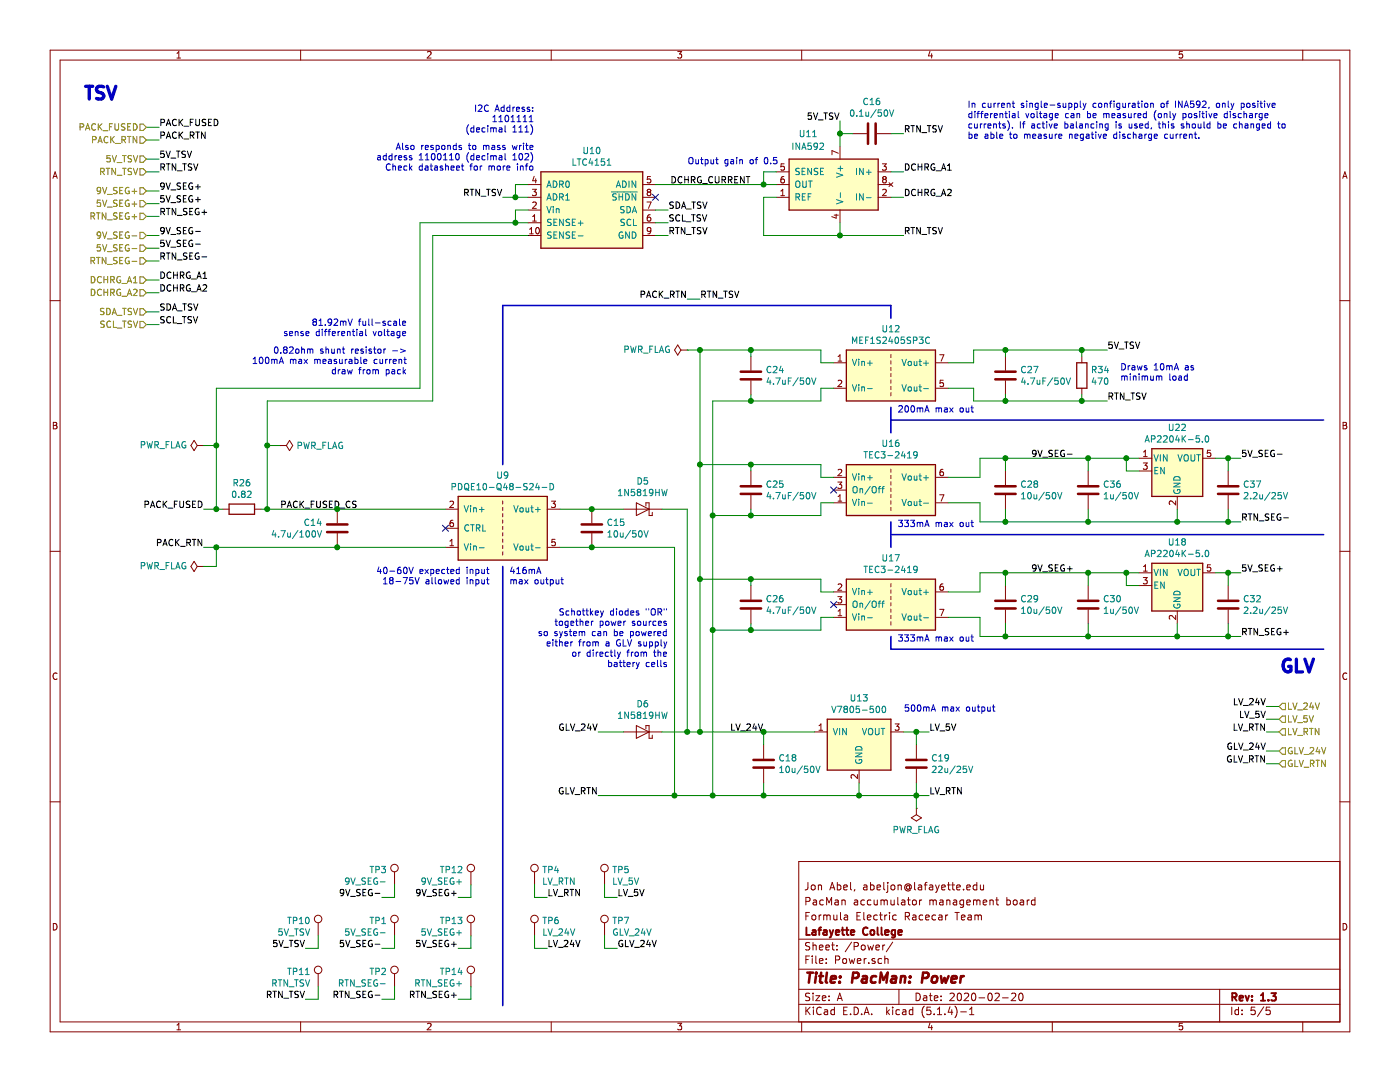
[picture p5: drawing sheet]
EESchema Schematic File Version 4
LIBS:PacMan-cache
EELAYER 30 0
EELAYER END
$Descr A 11000 8500
encoding utf-8
Sheet 5 5
Title "PacMan: Power"
Date "2020-02-20"
Rev "1.3"
Comp "Lafayette College"
Comment1 "Formula Electric Racecar Team"
Comment2 "PacMan accumulator management board"
Comment3 "Jon Abel, abeljon@lafayette.edu"
Comment4 ""
$EndDescr
$Comp
L Device:D_Schottky D?
U 1 1
P 5050 4000
AR Path="/5DD6FD0C" Ref="D?"  Part="1" 
AR Path="/5DD31136/5DD6FD0C" Ref="D5"  Part="1" 
F 0 "D5" H 5050 3784 50  0000 C CNN
F 1 "1N5819HW" H 5050 3875 50  0000 C CNN
F 2 "Diode_SMD:D_SOD-123" H 5050 4000 50  0001 C CNN
F 3 "https://www.diodes.com/assets/Datasheets/ds30217.pdf" H 5050 4000 50  0001 C CNN
F 4 "Diodes Incorporated" H 5050 4000 50  0001 C CNN "Manufacturer"
F 5 "1N5819HW-7-F" H 5050 4000 50  0001 C CNN "Manufacturer Part"
F 6 "Digikey" H 5050 4000 50  0001 C CNN "Vendor"
F 7 "1N5819HW-FDICT-ND" H 5050 4000 50  0001 C CNN "Vendor Part"
	1    5050 4000
	-1   0    0    1   
$EndComp
Text Label 4700 5750 2    50   ~ 0
GLV_24V
Wire Wire Line
	5200 4000 5400 4000
Text Label 4700 6250 2    50   ~ 0
GLV_RTN
Text Label 1600 4000 2    50   ~ 0
PACK_FUSED
Text HLabel 1150 1000 0    50   Input ~ 0
PACK_FUSED
Text HLabel 10050 5750 2    50   Input ~ 0
LV_RTN
Text HLabel 10050 5900 2    50   Input ~ 0
GLV_24V
Text HLabel 10050 6000 2    50   Input ~ 0
GLV_RTN
Text Label 9950 5750 2    50   ~ 0
LV_RTN
Text Label 9950 5900 2    50   ~ 0
GLV_24V
Text Label 9950 6000 2    50   ~ 0
GLV_RTN
Wire Wire Line
	9950 6000 10050 6000
Wire Wire Line
	10050 5900 9950 5900
Wire Wire Line
	9950 5750 10050 5750
Text Label 1250 1000 0    50   ~ 0
PACK_FUSED
Wire Wire Line
	1150 1000 1250 1000
$Comp
L Device:D_Schottky D?
U 1 1
P 5050 5750
AR Path="/5DC5E727" Ref="D?"  Part="1" 
AR Path="/5DD31136/5DC5E727" Ref="D6"  Part="1" 
F 0 "D6" H 5050 5534 50  0000 C CNN
F 1 "1N5819HW" H 5050 5625 50  0000 C CNN
F 2 "Diode_SMD:D_SOD-123" H 5050 5750 50  0001 C CNN
F 3 "https://www.diodes.com/assets/Datasheets/ds30217.pdf" H 5050 5750 50  0001 C CNN
F 4 "Diodes Incorporated" H 5050 5750 50  0001 C CNN "Manufacturer"
F 5 "1N5819HW-7-F" H 5050 5750 50  0001 C CNN "Manufacturer Part"
F 6 "Digikey" H 5050 5750 50  0001 C CNN "Vendor"
F 7 "1N5819HW-FDICT-ND" H 5050 5750 50  0001 C CNN "Vendor Part"
	1    5050 5750
	-1   0    0    1   
$EndComp
Wire Wire Line
	5200 5750 5400 5750
Wire Wire Line
	5300 4300 5300 6250
Wire Wire Line
	5400 4000 5400 5750
Connection ~ 5400 5750
Wire Wire Line
	5300 6250 5600 6250
Connection ~ 5300 6250
Connection ~ 5600 6250
Connection ~ 5500 5750
Wire Wire Line
	5400 5750 5500 5750
Text Label 2200 4000 0    50   ~ 0
PACK_FUSED_CS
Wire Notes Line width 12 style solid
	3950 3650 3950 2400
Wire Notes Line width 12 style solid
	3950 2400 7000 2400
Wire Notes Line width 12 style solid
	7000 2400 7000 2500
Wire Notes Line width 12 style solid
	3950 4450 3950 7900
$Comp
L Device:R R26
U 1 1
P 1900 4000
F 0 "R26" V 1693 4000 50  0000 C CNN
F 1 "0.82" V 1784 4000 50  0000 C CNN
F 2 "Resistor_SMD:R_0805_2012Metric_Pad1.15x1.40mm_HandSolder" V 1830 4000 50  0001 C CNN
F 3 "https://industrial.panasonic.com/cdbs/www-data/pdf/RDN0000/AOA0000C313.pdf" H 1900 4000 50  0001 C CNN
F 4 "Panasonic Electronic Components" H 1900 4000 50  0001 C CNN "Manufacturer"
F 5 "ERJ-6DQFR82V" H 1900 4000 50  0001 C CNN "Manufacturer Part"
F 6 "Digikey" H 1900 4000 50  0001 C CNN "Vendor"
F 7 "P19306CT-ND" H 1900 4000 50  0001 C CNN "Vendor Part"
	1    1900 4000
	0    1    1    0   
$EndComp
Text HLabel 10050 5650 2    50   Input ~ 0
LV_5V
Text Label 9950 5650 2    50   ~ 0
LV_5V
Wire Wire Line
	10050 5650 9950 5650
$Comp
L Lafayette_Electric_Car_Internals:V7805-500 U13
U 1 1
P 6500 5650
F 0 "U13" H 6750 5817 50  0000 C CNN
F 1 "V7805-500" H 6750 5726 50  0000 C CNN
F 2 "Lafayette_Electric_Car_Footprints:VX7805-500" H 6000 5750 50  0001 C CNN
F 3 "https://www.cui.com/product/resource/v78-500.pdf" H 6000 5750 50  0001 C CNN
F 4 "CUI Inc." H 6500 5650 50  0001 C CNN "Manufacturer"
F 5 "V7805-500" H 6500 5650 50  0001 C CNN "Manufacturer Part"
F 6 "Digikey" H 6500 5650 50  0001 C CNN "Vendor"
F 7 "102-1709-ND" H 6500 5650 50  0001 C CNN "Vendor Part"
	1    6500 5650
	1    0    0    -1  
$EndComp
Text Label 6000 5750 2    50   ~ 0
LV_24V
$Comp
L Device:C C19
U 1 1
P 7200 6000
F 0 "C19" H 7315 6046 50  0000 L CNN
F 1 "22u/25V" H 7315 5955 50  0000 L CNN
F 2 "Capacitor_SMD:C_1210_3225Metric_Pad1.42x2.65mm_HandSolder" H 7238 5850 50  0001 C CNN
F 3 "http://www.samsungsem.com/kr/support/product-search/mlcc/__icsFiles/afieldfile/2019/06/18/CL32B226KAJNFNE-19.pdf" H 7200 6000 50  0001 C CNN
F 4 "Samsung Electro-Mechanics" H 7200 6000 50  0001 C CNN "Manufacturer"
F 5 "CL32B226KAJNFNE" H 7200 6000 50  0001 C CNN "Manufacturer Part"
F 6 "Digikey" H 7200 6000 50  0001 C CNN "Vendor"
F 7 "1276-3391-1-ND" H 7200 6000 50  0001 C CNN "Vendor Part"
	1    7200 6000
	1    0    0    -1  
$EndComp
Wire Wire Line
	7100 5750 7200 5750
Wire Wire Line
	7200 5750 7200 5850
Text Label 7300 5750 0    50   ~ 0
LV_5V
Wire Wire Line
	7300 5750 7200 5750
Connection ~ 7200 5750
Text Notes 7100 5600 0    50   ~ 0
500mA max output
Text Label 7300 6250 0    50   ~ 0
LV_RTN
Wire Wire Line
	6750 6250 6750 6150
Wire Wire Line
	6750 6250 7200 6250
Wire Wire Line
	7200 6250 7200 6150
Connection ~ 6750 6250
Text Notes 650  800  0    100  ~ 20
TSV
Wire Wire Line
	7300 6250 7200 6250
Connection ~ 7200 6250
$Comp
L Device:C C15
U 1 1
P 4650 4150
F 0 "C15" H 4765 4196 50  0000 L CNN
F 1 "10u/50V" H 4765 4105 50  0000 L CNN
F 2 "Capacitor_SMD:C_1210_3225Metric_Pad1.42x2.65mm_HandSolder" H 4688 4000 50  0001 C CNN
F 3 "http://www.samsungsem.com/kr/support/product-search/mlcc/__icsFiles/afieldfile/2019/06/18/CL32B106KBJNNWE-19.pdf" H 4650 4150 50  0001 C CNN
F 4 "Samsung Electro-Mechanics" H 4650 4150 50  0001 C CNN "Manufacturer"
F 5 "CL32B106KBJNNWE" H 4650 4150 50  0001 C CNN "Manufacturer Part"
F 6 "Digikey" H 4650 4150 50  0001 C CNN "Vendor"
F 7 "1276-3388-1-ND" H 4650 4150 50  0001 C CNN "Vendor Part"
	1    4650 4150
	1    0    0    -1  
$EndComp
$Comp
L Device:C C14
U 1 1
P 2650 4150
F 0 "C14" H 2765 4196 50  0000 L CNN
F 1 "4.7u/100V" H 2765 4105 50  0000 L CNN
F 2 "Capacitor_SMD:C_1210_3225Metric_Pad1.42x2.65mm_HandSolder" H 2688 4000 50  0001 C CNN
F 3 "http://www.samsungsem.com/kr/support/library/product-catalog/__icsFiles/afieldfile/2018/11/28/MLCC.pdf" H 2650 4150 50  0001 C CNN
F 4 "Samsung Electro-Mechanics" H 2650 4150 50  0001 C CNN "Manufacturer"
F 5 "CL32B475KCVZW6E" H 2650 4150 50  0001 C CNN "Manufacturer Part"
F 6 "Digikey" H 2650 4150 50  0001 C CNN "Vendor"
F 7 "1276-7060-1-ND" H 2650 4150 50  0001 C CNN "Vendor Part"
	1    2650 4150
	-1   0    0    -1  
$EndComp
Text Notes 10050 5300 0    100  ~ 20
GLV
Wire Notes Line width 12 style solid
	7000 5100 10400 5100
Wire Notes Line width 12 style solid
	7000 5000 7000 5100
$Comp
L Lafayette_Electric_Car_Internals:PDQE10-Q48-S24-D U9
U 1 1
P 3600 3900
F 0 "U9" H 3950 4067 50  0000 C CNN
F 1 "PDQE10-Q48-S24-D" H 3950 3976 50  0000 C CNN
F 2 "Lafayette_Electric_Car_Footprints:PDQE10-DIP6" H 3100 3900 50  0001 C CNN
F 3 "https://www.cui.com/product/resource/pdqe10-d.pdf" H 3100 3900 50  0001 C CNN
F 4 "CUI Inc." H 3600 3900 50  0001 C CNN "Manufacturer"
F 5 "PDQE10-Q48-S24-D" H 3600 3900 50  0001 C CNN "Manufacturer Part"
F 6 "Digikey" H 3600 3900 50  0001 C CNN "Vendor"
F 7 "102-4874-ND" H 3600 3900 50  0001 C CNN "Vendor Part"
	1    3600 3900
	1    0    0    -1  
$EndComp
$Comp
L Connector:TestPoint TP4
U 1 1
P 4200 6950
F 0 "TP4" H 4258 7068 50  0000 L CNN
F 1 "LV_RTN" H 4258 6977 50  0000 L CNN
F 2 "Resistor_SMD:R_0805_2012Metric_Pad1.15x1.40mm_HandSolder" H 4400 6950 50  0001 C CNN
F 3 "https://www.te.com/commerce/DocumentDelivery/DDEController?Action=srchrtrv&DocNm=1773266&DocType=DS&DocLang=English" H 4400 6950 50  0001 C CNN
F 4 "TE Connectivity" H 4200 6950 50  0001 C CNN "Manufacturer"
F 5 "RCT-0C" H 4200 6950 50  0001 C CNN "Manufacturer Part"
F 6 "Digikey" H 4200 6950 50  0001 C CNN "Vendor"
F 7 "A106144CT-ND" H 4200 6950 50  0001 C CNN "Vendor Part"
	1    4200 6950
	1    0    0    -1  
$EndComp
$Comp
L Connector:TestPoint TP5
U 1 1
P 4750 6950
F 0 "TP5" H 4808 7068 50  0000 L CNN
F 1 "LV_5V" H 4808 6977 50  0000 L CNN
F 2 "TestPoint:TestPoint_Pad_D1.5mm" H 4950 6950 50  0001 C CNN
F 3 "~" H 4950 6950 50  0001 C CNN
	1    4750 6950
	1    0    0    -1  
$EndComp
Text Label 4300 7050 0    50   ~ 0
LV_RTN
Text Label 4850 7050 0    50   ~ 0
LV_5V
Wire Wire Line
	4850 7050 4750 7050
Wire Wire Line
	4750 7050 4750 6950
Wire Wire Line
	4300 7050 4200 7050
Wire Wire Line
	4200 7050 4200 6950
$Comp
L Connector:TestPoint TP6
U 1 1
P 4200 7350
F 0 "TP6" H 4258 7468 50  0000 L CNN
F 1 "LV_24V" H 4258 7377 50  0000 L CNN
F 2 "TestPoint:TestPoint_Pad_D1.5mm" H 4400 7350 50  0001 C CNN
F 3 "~" H 4400 7350 50  0001 C CNN
	1    4200 7350
	1    0    0    -1  
$EndComp
Text Label 4300 7450 0    50   ~ 0
LV_24V
Wire Wire Line
	4300 7450 4200 7450
Wire Wire Line
	4200 7450 4200 7350
$Comp
L Connector:TestPoint TP7
U 1 1
P 4750 7350
F 0 "TP7" H 4808 7468 50  0000 L CNN
F 1 "GLV_24V" H 4808 7377 50  0000 L CNN
F 2 "TestPoint:TestPoint_Pad_D1.5mm" H 4950 7350 50  0001 C CNN
F 3 "~" H 4950 7350 50  0001 C CNN
	1    4750 7350
	1    0    0    -1  
$EndComp
Text Label 4850 7450 0    50   ~ 0
GLV_24V
Wire Wire Line
	4850 7450 4750 7450
Wire Wire Line
	4750 7450 4750 7350
$Comp
L Lafayette_Electric_Car_Internals:LTC4151 U10
U 1 1
P 4250 1350
F 0 "U10" H 4650 1517 50  0000 C CNN
F 1 "LTC4151" H 4650 1426 50  0000 C CNN
F 2 "Package_SO:MSOP-10_3x3mm_P0.5mm" H 4650 1450 50  0001 C CNN
F 3 "https://www.analog.com/media/en/technical-documentation/data-sheets/4151ff.pdf" H 4650 1450 50  0001 C CNN
F 4 "Linear Technology/Analog Devices" H 4250 1350 50  0001 C CNN "Manufacturer"
F 5 "LTC4151IMS#TRPBF" H 4250 1350 50  0001 C CNN "Manufacturer Part"
F 6 "Digikey" H 4250 1350 50  0001 C CNN "Vendor"
F 7 "LTC4151IMS#TRPBFCT-ND" H 4250 1350 50  0001 C CNN "Vendor Part"
	1    4250 1350
	1    0    0    -1  
$EndComp
Wire Wire Line
	5250 1850 5150 1850
Text Label 5250 1650 0    50   ~ 0
SDA_TSV
Text Label 5250 1750 0    50   ~ 0
SCL_TSV
NoConn ~ 5150 1550
Wire Wire Line
	5250 1650 5150 1650
Wire Wire Line
	5150 1750 5250 1750
Wire Wire Line
	3950 1550 4050 1550
Wire Wire Line
	4050 1550 4050 1450
Wire Wire Line
	4050 1450 4150 1450
Connection ~ 4050 1550
Wire Wire Line
	4050 1550 4150 1550
Text Notes 4200 1050 2    50   ~ 0
I2C Address:\n1101111\n(decimal 111)
Text HLabel 10050 5550 2    50   Input ~ 0
LV_24V
Text Label 9950 5550 2    50   ~ 0
LV_24V
Wire Wire Line
	10050 5550 9950 5550
$Comp
L Lafayette_Electric_Car_Internals:INA592 U11
U 1 1
P 6900 1250
F 0 "U11" H 7450 1450 50  0000 C CNN
F 1 "INA592" H 7450 1350 50  0000 C CNN
F 2 "Package_SO:VSSOP-8_3.0x3.0mm_P0.65mm" H 7400 1400 50  0001 C CNN
F 3 "http://www.ti.com/lit/ds/symlink/ina592.pdf" H 7400 1400 50  0001 C CNN
F 4 "Texas Instruments" H 6900 1250 50  0001 C CNN "Manufacturer"
F 5 "INA592IDGKR" H 6900 1250 50  0001 C CNN "Manufacturer Part"
F 6 "Digikey" H 6900 1250 50  0001 C CNN "Vendor"
F 7 "296-INA592IDGKRCT-ND" H 6900 1250 50  0001 C CNN "Vendor Part"
	1    6900 1250
	-1   0    0    -1  
$EndComp
Wire Wire Line
	6600 950  6600 1050
Wire Wire Line
	6600 1850 6600 1750
Text Label 7100 1550 0    50   ~ 0
DCHRG_A2
Text Label 7100 1350 0    50   ~ 0
DCHRG_A1
Wire Wire Line
	7100 1550 7000 1550
Wire Wire Line
	7000 1350 7100 1350
Wire Wire Line
	6000 1550 6100 1550
Wire Wire Line
	6100 1450 6000 1450
Wire Wire Line
	6000 1450 6000 1350
Wire Wire Line
	6000 1350 6100 1350
Connection ~ 6000 1450
Text Label 5900 1450 2    50   ~ 0
DCHRG_CURRENT
Text Notes 3850 4600 2    50   ~ 0
40-60V expected input\n18-75V allowed input
$Comp
L Device:C C16
U 1 1
P 6850 1050
F 0 "C16" V 6598 1050 50  0000 C CNN
F 1 "0.1u/50V" V 6689 1050 50  0000 C CNN
F 2 "Capacitor_SMD:C_0805_2012Metric_Pad1.15x1.40mm_HandSolder" H 6888 900 50  0001 C CNN
F 3 "http://www.samsungsem.com/kr/support/product-search/mlcc/__icsFiles/afieldfile/2019/06/18/CL21B104KBCNNNC-19.pdf" H 6850 1050 50  0001 C CNN
F 4 "Samsung Electro-Mechanics" H 6850 1050 50  0001 C CNN "Manufacturer"
F 5 "CL21B104KBCNNNC" H 6850 1050 50  0001 C CNN "Manufacturer Part"
F 6 "Digikey" H 6850 1050 50  0001 C CNN "Vendor"
F 7 "1276-1003-1-ND" H 6850 1050 50  0001 C CNN "Vendor Part"
	1    6850 1050
	0    1    1    0   
$EndComp
Wire Wire Line
	6700 1050 6600 1050
Connection ~ 6600 1050
Wire Wire Line
	6600 1050 6600 1150
Wire Wire Line
	7100 1050 7000 1050
Wire Wire Line
	2050 4000 2100 4000
Wire Wire Line
	1600 4000 1700 4000
Wire Wire Line
	7100 1850 6600 1850
Connection ~ 6600 1850
Wire Wire Line
	6000 1850 6000 1550
Wire Wire Line
	6600 1850 6000 1850
Wire Wire Line
	2100 4000 2100 3500
Connection ~ 2100 4000
Wire Wire Line
	1700 4000 1700 3500
Connection ~ 1700 4000
Wire Wire Line
	1700 4000 1750 4000
Wire Wire Line
	4150 1650 4050 1650
Wire Wire Line
	4050 1650 4050 1750
Wire Wire Line
	4050 1750 4150 1750
Wire Wire Line
	4400 4300 4650 4300
Wire Wire Line
	4400 4000 4650 4000
Connection ~ 4650 4000
Wire Wire Line
	4650 4000 4900 4000
Connection ~ 4650 4300
Wire Wire Line
	4650 4300 5300 4300
Wire Wire Line
	1600 4300 1700 4300
Wire Wire Line
	2100 4000 2650 4000
Connection ~ 2650 4000
Connection ~ 2650 4300
Wire Wire Line
	2650 4300 3500 4300
$Comp
L power:PWR_FLAG #FLG0102
U 1 1
P 2200 3500
F 0 "#FLG0102" H 2200 3575 50  0001 C CNN
F 1 "PWR_FLAG" V 2200 3628 50  0000 L CNN
F 2 "" H 2200 3500 50  0001 C CNN
F 3 "~" H 2200 3500 50  0001 C CNN
	1    2200 3500
	0    1    1    0   
$EndComp
$Comp
L power:PWR_FLAG #FLG0103
U 1 1
P 1600 3500
F 0 "#FLG0103" H 1600 3575 50  0001 C CNN
F 1 "PWR_FLAG" V 1600 3627 50  0000 L CNN
F 2 "" H 1600 3500 50  0001 C CNN
F 3 "~" H 1600 3500 50  0001 C CNN
	1    1600 3500
	0    -1   -1   0   
$EndComp
Wire Wire Line
	1600 3500 1700 3500
Connection ~ 1700 3500
Wire Wire Line
	2100 3500 2200 3500
Connection ~ 2100 3500
Wire Wire Line
	2100 3500 2100 3150
$Comp
L Device:C C18
U 1 1
P 6000 6000
F 0 "C18" H 6115 6046 50  0000 L CNN
F 1 "10u/50V" H 6115 5955 50  0000 L CNN
F 2 "Capacitor_SMD:C_1210_3225Metric_Pad1.42x2.65mm_HandSolder" H 6038 5850 50  0001 C CNN
F 3 "http://www.samsungsem.com/kr/support/product-search/mlcc/__icsFiles/afieldfile/2019/06/18/CL32B106KBJNNWE-19.pdf" H 6000 6000 50  0001 C CNN
F 4 "Samsung Electro-Mechanics" H 6000 6000 50  0001 C CNN "Manufacturer"
F 5 "CL32B106KBJNNWE" H 6000 6000 50  0001 C CNN "Manufacturer Part"
F 6 "Digikey" H 6000 6000 50  0001 C CNN "Vendor"
F 7 "1276-3388-1-ND" H 6000 6000 50  0001 C CNN "Vendor Part"
	1    6000 6000
	1    0    0    -1  
$EndComp
Wire Wire Line
	5600 6250 6000 6250
Wire Wire Line
	5500 5750 6000 5750
Wire Wire Line
	6000 5850 6000 5750
Connection ~ 6000 5750
Wire Wire Line
	6000 5750 6400 5750
Wire Wire Line
	6000 6150 6000 6250
Connection ~ 6000 6250
Wire Wire Line
	6000 6250 6750 6250
Wire Wire Line
	2650 4000 3500 4000
Wire Wire Line
	4700 5750 4900 5750
Wire Wire Line
	4700 6250 5300 6250
NoConn ~ 3500 4150
Text Notes 4000 4600 0    50   ~ 0
416mA\nmax output
Wire Wire Line
	5150 1450 6000 1450
NoConn ~ 6550 4750
NoConn ~ 6550 3850
$Comp
L Lafayette_Electric_Car_Internals:TEC3-2419 U17
U 1 1
P 6650 4550
F 0 "U17" H 7000 4717 50  0000 C CNN
F 1 "TEC3-2419" H 7000 4626 50  0000 C CNN
F 2 "Lafayette_Electric_Car_Footprints:TEC3-2419" H 6150 4600 50  0001 C CNN
F 3 "https://assets.tracopower.com/20200109160327/TEC3/documents/tec3-datasheet.pdf" H 6150 4600 50  0001 C CNN
F 4 "Traco Power" H 6650 4550 50  0001 C CNN "Manufacturer"
F 5 "TEC 3-2419" H 6650 4550 50  0001 C CNN "Manufacturer Part"
F 6 "Digikey" H 6650 4550 50  0001 C CNN "Vendor"
F 7 "1951-1481-ND" H 6650 4550 50  0001 C CNN "Vendor Part"
	1    6650 4550
	1    0    0    -1  
$EndComp
$Comp
L Lafayette_Electric_Car_Internals:TEC3-2419 U16
U 1 1
P 6650 3650
F 0 "U16" H 7000 3817 50  0000 C CNN
F 1 "TEC3-2419" H 7000 3726 50  0000 C CNN
F 2 "Lafayette_Electric_Car_Footprints:TEC3-2419" H 6150 3700 50  0001 C CNN
F 3 "https://assets.tracopower.com/20200109160327/TEC3/documents/tec3-datasheet.pdf" H 6150 3700 50  0001 C CNN
F 4 "Traco Power" H 6650 3650 50  0001 C CNN "Manufacturer"
F 5 "TEC 3-2419" H 6650 3650 50  0001 C CNN "Manufacturer Part"
F 6 "Digikey" H 6650 3650 50  0001 C CNN "Vendor"
F 7 "1951-1481-ND" H 6650 3650 50  0001 C CNN "Vendor Part"
	1    6650 3650
	1    0    0    -1  
$EndComp
$Comp
L Lafayette_Electric_Car_Internals:MEF1S2405SP3C U12
U 1 1
P 6650 2750
F 0 "U12" H 7000 2917 50  0000 C CNN
F 1 "MEF1S2405SP3C" H 7000 2826 50  0000 C CNN
F 2 "Lafayette_Electric_Car_Footprints:MEF1S2405SP3C" H 6150 2750 50  0001 C CNN
F 3 "https://power.murata.com/pub/data/power/ncl/kdc_mef1.pdf" H 6150 2750 50  0001 C CNN
F 4 "Murata Power Solutions Inc." H 6650 2750 50  0001 C CNN "Manufacturer"
F 5 "MEF1S2405SP3C" H 6650 2750 50  0001 C CNN "Manufacturer Part"
F 6 "Digikey" H 6650 2750 50  0001 C CNN "Vendor"
F 7 "811-2932-5-ND" H 6650 2750 50  0001 C CNN "Vendor Part"
	1    6650 2750
	1    0    0    -1  
$EndComp
$Comp
L Device:C C24
U 1 1
P 5900 2950
F 0 "C24" H 6015 2996 50  0000 L CNN
F 1 "4.7uF/50V" H 6015 2905 50  0000 L CNN
F 2 "Capacitor_SMD:C_1206_3216Metric_Pad1.42x1.75mm_HandSolder" H 5938 2800 50  0001 C CNN
F 3 "http://www.samsungsem.com/kr/support/product-search/mlcc/__icsFiles/afieldfile/2019/06/18/CL31B475KBHNNNE-19.pdf" H 5900 2950 50  0001 C CNN
F 4 "Samsung Electro-Mechanics" H 5900 2950 50  0001 C CNN "Manufacturer"
F 5 "CL31B475KBHNNNE" H 5900 2950 50  0001 C CNN "Manufacturer Part"
F 6 "Digikey" H 5900 2950 50  0001 C CNN "Vendor"
F 7 "1276-2789-1-ND" H 5900 2950 50  0001 C CNN "Vendor Part"
	1    5900 2950
	1    0    0    -1  
$EndComp
Wire Wire Line
	6450 3050 6550 3050
Wire Wire Line
	6450 2850 6550 2850
Wire Wire Line
	5600 3150 5900 3150
Wire Wire Line
	5900 3150 5900 3100
Wire Wire Line
	5900 3150 6450 3150
Wire Wire Line
	6450 3050 6450 3150
Connection ~ 5900 3150
Wire Wire Line
	6450 2750 5900 2750
Wire Wire Line
	5900 2750 5900 2800
Wire Wire Line
	6450 2750 6450 2850
Wire Wire Line
	5900 2750 5500 2750
Connection ~ 5900 2750
$Comp
L Device:C C25
U 1 1
P 5900 3850
F 0 "C25" H 6015 3896 50  0000 L CNN
F 1 "4.7uF/50V" H 6015 3805 50  0000 L CNN
F 2 "Capacitor_SMD:C_1206_3216Metric_Pad1.42x1.75mm_HandSolder" H 5938 3700 50  0001 C CNN
F 3 "http://www.samsungsem.com/kr/support/product-search/mlcc/__icsFiles/afieldfile/2019/06/18/CL31B475KBHNNNE-19.pdf" H 5900 3850 50  0001 C CNN
F 4 "Samsung Electro-Mechanics" H 5900 3850 50  0001 C CNN "Manufacturer"
F 5 "CL31B475KBHNNNE" H 5900 3850 50  0001 C CNN "Manufacturer Part"
F 6 "Digikey" H 5900 3850 50  0001 C CNN "Vendor"
F 7 "1276-2789-1-ND" H 5900 3850 50  0001 C CNN "Vendor Part"
	1    5900 3850
	1    0    0    -1  
$EndComp
Wire Wire Line
	6450 3950 6550 3950
Wire Wire Line
	6450 3750 6550 3750
Wire Wire Line
	5600 4050 5900 4050
Wire Wire Line
	5900 4050 5900 4000
Wire Wire Line
	5900 4050 6450 4050
Wire Wire Line
	6450 3950 6450 4050
Connection ~ 5900 4050
Wire Wire Line
	6450 3650 5900 3650
Wire Wire Line
	5900 3650 5900 3700
Wire Wire Line
	6450 3650 6450 3750
Wire Wire Line
	5900 3650 5500 3650
Connection ~ 5900 3650
$Comp
L Device:C C26
U 1 1
P 5900 4750
F 0 "C26" H 6015 4796 50  0000 L CNN
F 1 "4.7uF/50V" H 6015 4705 50  0000 L CNN
F 2 "Capacitor_SMD:C_1206_3216Metric_Pad1.42x1.75mm_HandSolder" H 5938 4600 50  0001 C CNN
F 3 "http://www.samsungsem.com/kr/support/product-search/mlcc/__icsFiles/afieldfile/2019/06/18/CL31B475KBHNNNE-19.pdf" H 5900 4750 50  0001 C CNN
F 4 "Samsung Electro-Mechanics" H 5900 4750 50  0001 C CNN "Manufacturer"
F 5 "CL31B475KBHNNNE" H 5900 4750 50  0001 C CNN "Manufacturer Part"
F 6 "Digikey" H 5900 4750 50  0001 C CNN "Vendor"
F 7 "1276-2789-1-ND" H 5900 4750 50  0001 C CNN "Vendor Part"
	1    5900 4750
	1    0    0    -1  
$EndComp
Wire Wire Line
	6450 4850 6550 4850
Wire Wire Line
	6450 4650 6550 4650
Wire Wire Line
	5600 4950 5900 4950
Wire Wire Line
	5900 4950 5900 4900
Wire Wire Line
	5900 4950 6450 4950
Wire Wire Line
	6450 4850 6450 4950
Connection ~ 5900 4950
Wire Wire Line
	6450 4550 5900 4550
Wire Wire Line
	5900 4550 5900 4600
Wire Wire Line
	6450 4550 6450 4650
Wire Wire Line
	5900 4550 5500 4550
Connection ~ 5900 4550
$Comp
L Device:C C27
U 1 1
P 7900 2950
F 0 "C27" H 8015 2996 50  0000 L CNN
F 1 "4.7uF/50V" H 8015 2905 50  0000 L CNN
F 2 "Capacitor_SMD:C_1206_3216Metric_Pad1.42x1.75mm_HandSolder" H 7938 2800 50  0001 C CNN
F 3 "http://www.samsungsem.com/kr/support/product-search/mlcc/__icsFiles/afieldfile/2019/06/18/CL31B475KBHNNNE-19.pdf" H 7900 2950 50  0001 C CNN
F 4 "Samsung Electro-Mechanics" H 7900 2950 50  0001 C CNN "Manufacturer"
F 5 "CL31B475KBHNNNE" H 7900 2950 50  0001 C CNN "Manufacturer Part"
F 6 "Digikey" H 7900 2950 50  0001 C CNN "Vendor"
F 7 "1276-2789-1-ND" H 7900 2950 50  0001 C CNN "Vendor Part"
	1    7900 2950
	1    0    0    -1  
$EndComp
Wire Wire Line
	7450 2850 7650 2850
Wire Wire Line
	7650 2850 7650 2750
Wire Wire Line
	7650 2750 7900 2750
Wire Wire Line
	7900 2750 7900 2800
Wire Wire Line
	7450 3050 7650 3050
Wire Wire Line
	7650 3050 7650 3150
Wire Wire Line
	7650 3150 7900 3150
Wire Wire Line
	7900 3150 7900 3100
Text Label 8100 4500 0    50   ~ 0
9V_SEG+
Text Label 9750 4500 0    50   ~ 0
5V_SEG+
$Comp
L Connector:TestPoint TP12
U 1 1
P 3700 6950
F 0 "TP12" H 3758 7068 50  0000 L CNN
F 1 "9V_SEG+" H 3758 6977 50  0000 L CNN
F 2 "TestPoint:TestPoint_Pad_D1.5mm" H 3900 6950 50  0001 C CNN
F 3 "~" H 3900 6950 50  0001 C CNN
	1    3700 6950
	-1   0    0    -1  
$EndComp
Wire Wire Line
	3600 7050 3700 7050
Wire Wire Line
	3700 7050 3700 6950
$Comp
L Connector:TestPoint TP13
U 1 1
P 3700 7350
F 0 "TP13" H 3758 7468 50  0000 L CNN
F 1 "5V_SEG+" H 3758 7377 50  0000 L CNN
F 2 "TestPoint:TestPoint_Pad_D1.5mm" H 3900 7350 50  0001 C CNN
F 3 "~" H 3900 7350 50  0001 C CNN
	1    3700 7350
	-1   0    0    -1  
$EndComp
Wire Wire Line
	3600 7450 3700 7450
Wire Wire Line
	3700 7450 3700 7350
Wire Wire Line
	7900 2750 8500 2750
$Comp
L Device:C C29
U 1 1
P 7900 4750
F 0 "C29" H 8015 4796 50  0000 L CNN
F 1 "10u/50V" H 8015 4705 50  0000 L CNN
F 2 "Capacitor_SMD:C_1210_3225Metric_Pad1.42x2.65mm_HandSolder" H 7938 4600 50  0001 C CNN
F 3 "http://www.samsungsem.com/kr/support/product-search/mlcc/__icsFiles/afieldfile/2019/06/18/CL32B106KBJNNWE-19.pdf" H 7900 4750 50  0001 C CNN
F 4 "Samsung Electro-Mechanics" H 7900 4750 50  0001 C CNN "Manufacturer"
F 5 "CL32B106KBJNNWE" H 7900 4750 50  0001 C CNN "Manufacturer Part"
F 6 "Digikey" H 7900 4750 50  0001 C CNN "Vendor"
F 7 "1276-3388-1-ND" H 7900 4750 50  0001 C CNN "Vendor Part"
	1    7900 4750
	1    0    0    -1  
$EndComp
Wire Wire Line
	7450 4650 7700 4650
Wire Wire Line
	7700 4650 7700 4500
Wire Wire Line
	7700 4500 7900 4500
Wire Wire Line
	7900 4500 7900 4600
Connection ~ 7900 4500
Wire Wire Line
	7450 4850 7700 4850
Wire Wire Line
	7700 4850 7700 5000
Wire Wire Line
	7700 5000 7900 5000
Wire Wire Line
	7900 5000 7900 4900
Wire Wire Line
	7900 5000 8550 5000
Connection ~ 7900 5000
Text Label 9750 5000 0    50   ~ 0
RTN_SEG+
Wire Notes Line width 12 style solid
	7000 4300 7000 4100
Wire Notes Line width 12 style solid
	7000 3400 7000 3200
$Comp
L Regulator_Linear:AP2204K-5.0 U18
U 1 1
P 9250 4600
F 0 "U18" H 9250 4942 50  0000 C CNN
F 1 "AP2204K-5.0" H 9250 4851 50  0000 C CNN
F 2 "Package_TO_SOT_SMD:SOT-23-5" H 9250 4925 50  0001 C CNN
F 3 "https://www.diodes.com/assets/Datasheets/AP2204.pdf" H 9250 4700 50  0001 C CNN
F 4 "Diodes Incorporated" H 9250 4600 50  0001 C CNN "Manufacturer"
F 5 "AP2204K-5.0TRG1" H 9250 4600 50  0001 C CNN "Manufacturer Part"
F 6 "Digikey" H 9250 4600 50  0001 C CNN "Vendor"
F 7 "AP2204K-5.0TRG1DICT-ND" H 9250 4600 50  0001 C CNN "Vendor Part"
	1    9250 4600
	1    0    0    -1  
$EndComp
Wire Wire Line
	8950 4600 8850 4600
Wire Wire Line
	8850 4600 8850 4500
Wire Wire Line
	8850 4500 8950 4500
Wire Wire Line
	7900 4500 8550 4500
Connection ~ 8850 4500
Wire Wire Line
	9750 4500 9650 4500
Wire Wire Line
	9650 4600 9650 4500
Connection ~ 9650 4500
Wire Wire Line
	9650 4500 9550 4500
Wire Wire Line
	9750 5000 9650 5000
Wire Wire Line
	9650 5000 9650 4900
Wire Wire Line
	9650 5000 9250 5000
Wire Wire Line
	8550 5000 8550 4900
Connection ~ 9650 5000
Wire Wire Line
	9250 4900 9250 5000
Connection ~ 9250 5000
Wire Wire Line
	9250 5000 8550 5000
Connection ~ 8550 5000
Wire Wire Line
	8550 4600 8550 4500
Connection ~ 8550 4500
Wire Wire Line
	8550 4500 8850 4500
$Comp
L power:PWR_FLAG #FLG03
U 1 1
P 5400 2750
F 0 "#FLG03" H 5400 2825 50  0001 C CNN
F 1 "PWR_FLAG" V 5400 2877 50  0000 L CNN
F 2 "" H 5400 2750 50  0001 C CNN
F 3 "~" H 5400 2750 50  0001 C CNN
	1    5400 2750
	0    -1   -1   0   
$EndComp
Wire Wire Line
	5400 2750 5500 2750
Wire Wire Line
	4150 1850 3400 1850
Wire Wire Line
	3400 1850 3400 3150
Wire Wire Line
	3400 3150 2100 3150
Wire Wire Line
	4050 1750 3300 1750
Wire Wire Line
	3300 1750 3300 3050
Wire Wire Line
	3300 3050 1700 3050
Wire Wire Line
	1700 3050 1700 3500
Connection ~ 4050 1750
$Comp
L Connector:TestPoint TP14
U 1 1
P 3700 7750
F 0 "TP14" H 3758 7868 50  0000 L CNN
F 1 "RTN_SEG+" H 3758 7777 50  0000 L CNN
F 2 "Resistor_SMD:R_0805_2012Metric_Pad1.15x1.40mm_HandSolder" H 3900 7750 50  0001 C CNN
F 3 "https://www.te.com/commerce/DocumentDelivery/DDEController?Action=srchrtrv&DocNm=1773266&DocType=DS&DocLang=English" H 3900 7750 50  0001 C CNN
F 4 "TE Connectivity" H 3700 7750 50  0001 C CNN "Manufacturer"
F 5 "RCT-0C" H 3700 7750 50  0001 C CNN "Manufacturer Part"
F 6 "Digikey" H 3700 7750 50  0001 C CNN "Vendor"
F 7 "A106144CT-ND" H 3700 7750 50  0001 C CNN "Vendor Part"
	1    3700 7750
	-1   0    0    -1  
$EndComp
Wire Wire Line
	3600 7850 3700 7850
Wire Wire Line
	3700 7850 3700 7750
Text Notes 7050 4150 0    50   ~ 0
333mA max out
Text Notes 7050 5050 0    50   ~ 0
333mA max out
$Comp
L Device:C C32
U 1 1
P 9650 4750
F 0 "C32" H 9765 4796 50  0000 L CNN
F 1 "2.2u/25V" H 9765 4705 50  0000 L CNN
F 2 "Capacitor_SMD:C_0805_2012Metric_Pad1.15x1.40mm_HandSolder" H 9688 4600 50  0001 C CNN
F 3 "http://www.samsungsem.com/kr/support/product-search/mlcc/__icsFiles/afieldfile/2019/06/18/CL21B225KAFNFNE-19.pdf" H 9650 4750 50  0001 C CNN
F 4 "Samsung Electro-Mechanics" H 9650 4750 50  0001 C CNN "Manufacturer"
F 5 "CL21B225KAFNFNE" H 9650 4750 50  0001 C CNN "Manufacturer Part"
F 6 "Digikey" H 9650 4750 50  0001 C CNN "Vendor"
F 7 "1276-2953-1-ND" H 9650 4750 50  0001 C CNN "Vendor Part"
	1    9650 4750
	1    0    0    -1  
$EndComp
$Comp
L Device:C C30
U 1 1
P 8550 4750
F 0 "C30" H 8665 4796 50  0000 L CNN
F 1 "1u/50V" H 8665 4705 50  0000 L CNN
F 2 "Capacitor_SMD:C_0805_2012Metric_Pad1.15x1.40mm_HandSolder" H 8588 4600 50  0001 C CNN
F 3 "http://www.samsungsem.com/kr/support/product-search/mlcc/__icsFiles/afieldfile/2019/06/18/CL21B105KBFNNNG-19.pdf" H 8550 4750 50  0001 C CNN
F 4 "Samsung Electro-Mechanics" H 8550 4750 50  0001 C CNN "Manufacturer"
F 5 "CL21B105KBFNNNG" H 8550 4750 50  0001 C CNN "Manufacturer Part"
F 6 "Digikey" H 8550 4750 50  0001 C CNN "Vendor"
F 7 "1276-6470-1-ND" H 8550 4750 50  0001 C CNN "Vendor Part"
	1    8550 4750
	1    0    0    -1  
$EndComp
Wire Wire Line
	7900 3150 8500 3150
$Comp
L Device:R R34
U 1 1
P 8500 2950
F 0 "R34" H 8570 2996 50  0000 L CNN
F 1 "470" H 8570 2905 50  0000 L CNN
F 2 "Resistor_SMD:R_0805_2012Metric_Pad1.15x1.40mm_HandSolder" V 8430 2950 50  0001 C CNN
F 3 "~" H 8500 2950 50  0001 C CNN
	1    8500 2950
	1    0    0    -1  
$EndComp
Connection ~ 7900 3150
Connection ~ 7900 2750
Wire Wire Line
	8500 2800 8500 2750
Connection ~ 8500 2750
Wire Wire Line
	8500 3100 8500 3150
Connection ~ 8500 3150
Wire Wire Line
	8500 2750 8700 2750
Wire Wire Line
	8500 3150 8700 3150
Text Label 1250 2300 0    50   ~ 0
DCHRG_A2
Text Label 1250 2200 0    50   ~ 0
DCHRG_A1
Text Label 1250 2450 0    50   ~ 0
SDA_TSV
Text Label 1250 2550 0    50   ~ 0
SCL_TSV
Text HLabel 1150 2200 0    50   Input ~ 0
DCHRG_A1
Text HLabel 1150 2300 0    50   Input ~ 0
DCHRG_A2
Text HLabel 1150 2450 0    50   Input ~ 0
SDA_TSV
Text HLabel 1150 2550 0    50   Input ~ 0
SCL_TSV
Wire Wire Line
	1150 2450 1250 2450
Wire Wire Line
	1250 2550 1150 2550
Wire Wire Line
	1150 2300 1250 2300
Wire Wire Line
	1250 2200 1150 2200
Text HLabel 1150 1850 0    50   Input ~ 0
9V_SEG-
Text HLabel 1150 2050 0    50   Input ~ 0
RTN_SEG-
Text HLabel 1150 1500 0    50   Input ~ 0
9V_SEG+
Text HLabel 1150 1700 0    50   Input ~ 0
RTN_SEG+
Text Label 1250 1850 0    50   ~ 0
9V_SEG-
Text Label 1250 1500 0    50   ~ 0
9V_SEG+
Text HLabel 1150 1950 0    50   Input ~ 0
5V_SEG-
Text HLabel 1150 1600 0    50   Input ~ 0
5V_SEG+
Text Label 1250 1950 0    50   ~ 0
5V_SEG-
Text Label 1250 2050 0    50   ~ 0
RTN_SEG-
Text Label 1250 1600 0    50   ~ 0
5V_SEG+
Text Label 1250 1700 0    50   ~ 0
RTN_SEG+
Wire Wire Line
	1250 1850 1150 1850
Wire Wire Line
	1150 1950 1250 1950
Wire Wire Line
	1250 2050 1150 2050
Wire Wire Line
	1150 1500 1250 1500
Wire Wire Line
	1250 1600 1150 1600
Wire Wire Line
	1150 1700 1250 1700
$Comp
L Connector:TestPoint TP1
U 1 1
P 3100 7350
F 0 "TP1" H 3158 7468 50  0000 L CNN
F 1 "5V_SEG-" H 3158 7377 50  0000 L CNN
F 2 "TestPoint:TestPoint_Pad_D1.5mm" H 3300 7350 50  0001 C CNN
F 3 "~" H 3300 7350 50  0001 C CNN
	1    3100 7350
	-1   0    0    -1  
$EndComp
Wire Wire Line
	3000 7450 3100 7450
Wire Wire Line
	3100 7450 3100 7350
$Comp
L Connector:TestPoint TP2
U 1 1
P 3100 7750
F 0 "TP2" H 3158 7868 50  0000 L CNN
F 1 "RTN_SEG-" H 3158 7777 50  0000 L CNN
F 2 "Resistor_SMD:R_0805_2012Metric_Pad1.15x1.40mm_HandSolder" H 3300 7750 50  0001 C CNN
F 3 "https://www.te.com/commerce/DocumentDelivery/DDEController?Action=srchrtrv&DocNm=1773266&DocType=DS&DocLang=English" H 3300 7750 50  0001 C CNN
F 4 "TE Connectivity" H 3100 7750 50  0001 C CNN "Manufacturer"
F 5 "RCT-0C" H 3100 7750 50  0001 C CNN "Manufacturer Part"
F 6 "Digikey" H 3100 7750 50  0001 C CNN "Vendor"
F 7 "A106144CT-ND" H 3100 7750 50  0001 C CNN "Vendor Part"
	1    3100 7750
	-1   0    0    -1  
$EndComp
Wire Wire Line
	3000 7850 3100 7850
Wire Wire Line
	3100 7850 3100 7750
Text Label 1600 4300 2    50   ~ 0
PACK_RTN
Text Label 5250 1850 0    50   ~ 0
RTN_TSV
Text Label 3950 1550 2    50   ~ 0
RTN_TSV
Text Label 7100 1050 0    50   ~ 0
RTN_TSV
Text Label 6600 950  2    50   ~ 0
5V_TSV
Text Label 5400 2350 2    50   ~ 0
PACK_RTN
Text Label 5500 2350 0    50   ~ 0
RTN_TSV
Wire Wire Line
	5500 2350 5400 2350
Wire Wire Line
	3100 7050 3100 6950
Wire Wire Line
	3000 7050 3100 7050
$Comp
L Connector:TestPoint TP3
U 1 1
P 3100 6950
F 0 "TP3" H 3158 7068 50  0000 L CNN
F 1 "9V_SEG-" H 3158 6977 50  0000 L CNN
F 2 "TestPoint:TestPoint_Pad_D1.5mm" H 3300 6950 50  0001 C CNN
F 3 "" H 3300 6950 50  0001 C CNN
F 4 "" H 3100 6950 50  0001 C CNN "Manufacturer"
F 5 "" H 3100 6950 50  0001 C CNN "Manufacturer Part"
F 6 "" H 3100 6950 50  0001 C CNN "Vendor"
F 7 "" H 3100 6950 50  0001 C CNN "Vendor Part"
	1    3100 6950
	-1   0    0    -1  
$EndComp
$Comp
L Connector:TestPoint TP11
U 1 1
P 2500 7750
F 0 "TP11" H 2558 7868 50  0000 L CNN
F 1 "RTN_TSV" H 2558 7777 50  0000 L CNN
F 2 "Resistor_SMD:R_0805_2012Metric_Pad1.15x1.40mm_HandSolder" H 2700 7750 50  0001 C CNN
F 3 "https://www.te.com/commerce/DocumentDelivery/DDEController?Action=srchrtrv&DocNm=1773266&DocType=DS&DocLang=English" H 2700 7750 50  0001 C CNN
F 4 "TE Connectivity" H 2500 7750 50  0001 C CNN "Manufacturer"
F 5 "RCT-0C" H 2500 7750 50  0001 C CNN "Manufacturer Part"
F 6 "Digikey" H 2500 7750 50  0001 C CNN "Vendor"
F 7 "A106144CT-ND" H 2500 7750 50  0001 C CNN "Vendor Part"
	1    2500 7750
	-1   0    0    -1  
$EndComp
Wire Wire Line
	2400 7850 2500 7850
Wire Wire Line
	2500 7850 2500 7750
Wire Wire Line
	2500 7450 2500 7350
Wire Wire Line
	2400 7450 2500 7450
$Comp
L Connector:TestPoint TP10
U 1 1
P 2500 7350
F 0 "TP10" H 2558 7468 50  0000 L CNN
F 1 "5V_TSV" H 2558 7377 50  0000 L CNN
F 2 "TestPoint:TestPoint_Pad_D1.5mm" H 2700 7350 50  0001 C CNN
F 3 "" H 2700 7350 50  0001 C CNN
F 4 "" H 2500 7350 50  0001 C CNN "Manufacturer"
F 5 "" H 2500 7350 50  0001 C CNN "Manufacturer Part"
F 6 "" H 2500 7350 50  0001 C CNN "Vendor"
F 7 "" H 2500 7350 50  0001 C CNN "Vendor Part"
	1    2500 7350
	-1   0    0    -1  
$EndComp
Text Label 1250 1100 0    50   ~ 0
PACK_RTN
Text HLabel 1150 1100 0    50   Input ~ 0
PACK_RTN
Wire Wire Line
	1150 1100 1250 1100
Text HLabel 1150 1250 0    50   Input ~ 0
5V_TSV
Text Label 1250 1250 0    50   ~ 0
5V_TSV
Text HLabel 1150 1350 0    50   Input ~ 0
RTN_TSV
Text Label 1250 1350 0    50   ~ 0
RTN_TSV
Wire Wire Line
	1250 1250 1150 1250
Wire Wire Line
	1150 1350 1250 1350
$Comp
L power:PWR_FLAG #FLG04
U 1 1
P 1600 4450
F 0 "#FLG04" H 1600 4525 50  0001 C CNN
F 1 "PWR_FLAG" V 1600 4577 50  0000 L CNN
F 2 "" H 1600 4450 50  0001 C CNN
F 3 "~" H 1600 4450 50  0001 C CNN
	1    1600 4450
	0    -1   -1   0   
$EndComp
Wire Wire Line
	1700 4300 1700 4450
Wire Wire Line
	1700 4450 1600 4450
Connection ~ 1700 4300
Wire Wire Line
	1700 4300 2650 4300
$Comp
L power:PWR_FLAG #FLG01
U 1 1
P 7200 6350
F 0 "#FLG01" H 7200 6425 50  0001 C CNN
F 1 "PWR_FLAG" H 7200 6523 50  0000 C CNN
F 2 "" H 7200 6350 50  0001 C CNN
F 3 "~" H 7200 6350 50  0001 C CNN
	1    7200 6350
	-1   0    0    1   
$EndComp
Wire Wire Line
	7200 6350 7200 6250
Text Label 7100 1850 0    50   ~ 0
RTN_TSV
Text Label 8700 2750 0    50   ~ 0
5V_TSV
Text Label 8700 3150 0    50   ~ 0
RTN_TSV
Text Label 3000 7050 2    50   ~ 0
9V_SEG-
Text Label 3600 7050 2    50   ~ 0
9V_SEG+
Text Label 3000 7450 2    50   ~ 0
5V_SEG-
Text Label 3000 7850 2    50   ~ 0
RTN_SEG-
Text Label 3600 7450 2    50   ~ 0
5V_SEG+
Text Label 3600 7850 2    50   ~ 0
RTN_SEG+
Text Label 2400 7450 2    50   ~ 0
5V_TSV
Text Label 2400 7850 2    50   ~ 0
RTN_TSV
Wire Notes Line width 12 style solid
	7000 4200 10400 4200
Wire Notes Line width 12 style solid
	7000 3300 10400 3300
Connection ~ 5500 4550
Wire Wire Line
	5500 4550 5500 5750
Connection ~ 5600 4950
Wire Wire Line
	5600 4950 5600 6250
Connection ~ 5500 3650
Wire Wire Line
	5500 3650 5500 4550
Connection ~ 5600 4050
Wire Wire Line
	5600 4050 5600 4950
Wire Wire Line
	5600 3150 5600 4050
Wire Wire Line
	5500 2750 5500 3650
Connection ~ 5500 2750
Connection ~ 8550 4100
Connection ~ 9250 4100
Connection ~ 9650 4100
Wire Wire Line
	9750 4100 9650 4100
Connection ~ 7900 4100
Wire Wire Line
	9650 4100 9250 4100
Wire Wire Line
	9250 4100 8550 4100
Wire Wire Line
	7900 4100 8550 4100
Wire Wire Line
	7700 4100 7900 4100
Connection ~ 8550 3600
$Comp
L Device:C C36
U 1 1
P 8550 3850
F 0 "C36" H 8665 3896 50  0000 L CNN
F 1 "1u/50V" H 8665 3805 50  0000 L CNN
F 2 "Capacitor_SMD:C_0805_2012Metric_Pad1.15x1.40mm_HandSolder" H 8588 3700 50  0001 C CNN
F 3 "http://www.samsungsem.com/kr/support/product-search/mlcc/__icsFiles/afieldfile/2019/06/18/CL21B105KBFNNNG-19.pdf" H 8550 3850 50  0001 C CNN
F 4 "Samsung Electro-Mechanics" H 8550 3850 50  0001 C CNN "Manufacturer"
F 5 "CL21B105KBFNNNG" H 8550 3850 50  0001 C CNN "Manufacturer Part"
F 6 "Digikey" H 8550 3850 50  0001 C CNN "Vendor"
F 7 "1276-6470-1-ND" H 8550 3850 50  0001 C CNN "Vendor Part"
	1    8550 3850
	1    0    0    -1  
$EndComp
$Comp
L Device:C C37
U 1 1
P 9650 3850
F 0 "C37" H 9765 3896 50  0000 L CNN
F 1 "2.2u/25V" H 9765 3805 50  0000 L CNN
F 2 "Capacitor_SMD:C_0805_2012Metric_Pad1.15x1.40mm_HandSolder" H 9688 3700 50  0001 C CNN
F 3 "http://www.samsungsem.com/kr/support/product-search/mlcc/__icsFiles/afieldfile/2019/06/18/CL21B225KAFNFNE-19.pdf" H 9650 3850 50  0001 C CNN
F 4 "Samsung Electro-Mechanics" H 9650 3850 50  0001 C CNN "Manufacturer"
F 5 "CL21B225KAFNFNE" H 9650 3850 50  0001 C CNN "Manufacturer Part"
F 6 "Digikey" H 9650 3850 50  0001 C CNN "Vendor"
F 7 "1276-2953-1-ND" H 9650 3850 50  0001 C CNN "Vendor Part"
	1    9650 3850
	1    0    0    -1  
$EndComp
Wire Wire Line
	8550 3600 8850 3600
Wire Wire Line
	8550 3700 8550 3600
Wire Wire Line
	9250 4000 9250 4100
Wire Wire Line
	8550 4100 8550 4000
Wire Wire Line
	9650 4100 9650 4000
Wire Wire Line
	9650 3600 9550 3600
Connection ~ 9650 3600
Wire Wire Line
	9650 3700 9650 3600
Wire Wire Line
	9750 3600 9650 3600
Connection ~ 8850 3600
Wire Wire Line
	8850 3600 8950 3600
Wire Wire Line
	8850 3700 8850 3600
Wire Wire Line
	8950 3700 8850 3700
$Comp
L Regulator_Linear:AP2204K-5.0 U22
U 1 1
P 9250 3700
F 0 "U22" H 9250 4042 50  0000 C CNN
F 1 "AP2204K-5.0" H 9250 3951 50  0000 C CNN
F 2 "Package_TO_SOT_SMD:SOT-23-5" H 9250 4025 50  0001 C CNN
F 3 "https://www.diodes.com/assets/Datasheets/AP2204.pdf" H 9250 3800 50  0001 C CNN
F 4 "Diodes Incorporated" H 9250 3700 50  0001 C CNN "Manufacturer"
F 5 "AP2204K-5.0TRG1" H 9250 3700 50  0001 C CNN "Manufacturer Part"
F 6 "Digikey" H 9250 3700 50  0001 C CNN "Vendor"
F 7 "AP2204K-5.0TRG1DICT-ND" H 9250 3700 50  0001 C CNN "Vendor Part"
	1    9250 3700
	1    0    0    -1  
$EndComp
Text Label 9750 3600 0    50   ~ 0
5V_SEG-
Connection ~ 7900 3600
Wire Wire Line
	8550 3600 7900 3600
Text Label 9750 4100 0    50   ~ 0
RTN_SEG-
Wire Wire Line
	7900 4100 7900 4000
Wire Wire Line
	7700 3950 7700 4100
Wire Wire Line
	7450 3950 7700 3950
Wire Wire Line
	7900 3600 7900 3700
Wire Wire Line
	7700 3600 7900 3600
Wire Wire Line
	7700 3750 7700 3600
Wire Wire Line
	7450 3750 7700 3750
$Comp
L Device:C C28
U 1 1
P 7900 3850
F 0 "C28" H 8015 3896 50  0000 L CNN
F 1 "10u/50V" H 8015 3805 50  0000 L CNN
F 2 "Capacitor_SMD:C_1210_3225Metric_Pad1.42x2.65mm_HandSolder" H 7938 3700 50  0001 C CNN
F 3 "http://www.samsungsem.com/kr/support/product-search/mlcc/__icsFiles/afieldfile/2019/06/18/CL32B106KBJNNWE-19.pdf" H 7900 3850 50  0001 C CNN
F 4 "Samsung Electro-Mechanics" H 7900 3850 50  0001 C CNN "Manufacturer"
F 5 "CL32B106KBJNNWE" H 7900 3850 50  0001 C CNN "Manufacturer Part"
F 6 "Digikey" H 7900 3850 50  0001 C CNN "Vendor"
F 7 "1276-3388-1-ND" H 7900 3850 50  0001 C CNN "Vendor Part"
	1    7900 3850
	1    0    0    -1  
$EndComp
Text Label 8100 3600 0    50   ~ 0
9V_SEG-
Text Notes 7050 3250 0    50   ~ 0
200mA max out
Text Notes 8800 3000 0    50   ~ 0
Draws 10mA as\nminimum load
Text Notes 5250 5250 2    50   ~ 0
Schottkey diodes "OR"\ntogether power sources\nso system can be powered\neither from a GLV supply\nor directly from the\nbattery cells
Text Notes 3200 2650 2    50   ~ 0
81.92mV full-scale\nsense differential voltage
Text Notes 3200 2950 2    50   ~ 0
0.82ohm shunt resistor ->\n100mA max measurable current\ndraw from pack
Text Notes 4200 1350 2    50   ~ 0
Also responds to mass write\naddress 1100110 (decimal 102)\nCheck datasheet for more info
Text Notes 5400 1300 0    50   ~ 0
Output gain of 0.5
Text Notes 7600 1100 0    50   ~ 0
In current single-supply configuration of INA592, only positive\ndifferential voltage can be measured (only positive discharge\ncurrents). If active balancing is used, this should be changed to\nbe able to measure negative discharge current.
$EndSCHEMATC
